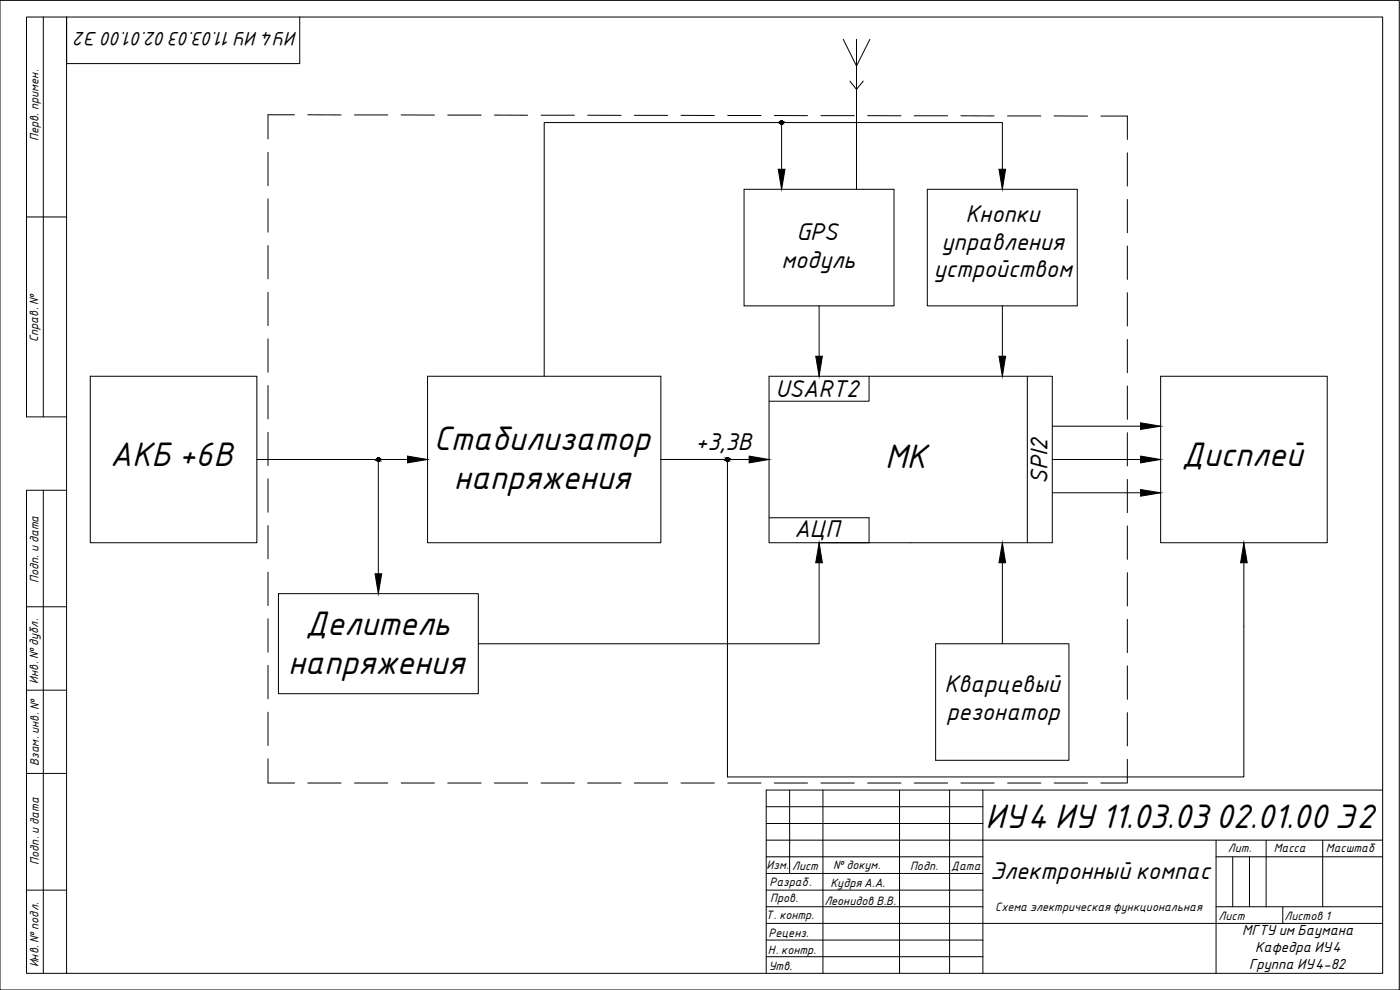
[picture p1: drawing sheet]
<svg xmlns="http://www.w3.org/2000/svg" width="420mm" height="297mm" viewBox="0 0 420 297" stroke-linecap="round" stroke-linejoin="round" font-family="sans-serif">
<!-- layer: 0 -->
<g fill="none" stroke="#000" stroke-width=".3">
<path d="M13 5.1v120M20 5.1h395v286.9h-395zM20 5.1h-12v60h12M253.1 11.8l3.9 8 4.1-8M257 11.8v45h11.3v35h-22.5M88.4 34.4h-8v7.3M92.4 34.4l10 .1M106.4 34.5h10M120.4 34.5h10M134.4 34.5h10M148.4 34.5l10 .1M162.4 34.6h10"/>
<path d="M176.4 34.6h10M190.4 34.6h10M204.4 34.6l10 .1M218.4 34.7h10M232.4 34.7h10M234.1 36.8h-70.8v76.1M234.6 37.3v13.5M235.1 36.8h65.7v14M246.4 34.7h10M255.1 24.3l1.9 2.5 2.1-2.5M260.4 34.7h10M274.4 34.7h10"/>
<path d="M288.4 34.7l10 .1M302.4 34.8h10M316.4 34.8h10M330.4 34.8h7.9v7.1M80.4 45.7v10M80.4 59.7v10M257 56.8h-33.7v35h22.5v15.1M338.3 45.8v10M338.3 59.8v10M8 65.1v60h12M80.4 73.7v10M338.3 73.8v10"/>
<path d="M80.4 87.7v10M300.8 91.8h-22.5v-35h45v35h-22.5v15.1M338.3 87.8v10M27.1 112.9h50v49.9h-50zM80.4 101.7v10M80.4 115.7v10M128.3 112.9h70v49.9h-70zM230.8 112.9h85v49.9h-85zM260.8 112.9v7.5h-30M308.3 112.9v49.9M338.3 101.8v10M338.3 115.8v10"/>
<path d="M348.3 112.9h50v49.9h-50zM77.1 137.9h45.2M80.4 129.7v10M113.5 138.4v33.8M198.3 137.9h20v95.2h155v-64.2M198.3 137.9h26.5M315.8 137.9h26.5M315.8 127.9h26.5M338.3 129.8v10M13 147.1v144.9M20 147.1h-12v35M80.4 143.7v10"/>
<path d="M80.4 157.7v10M230.8 155.3h30v7.5h-15M315.8 147.9h26.5M338.3 143.8v10M338.3 157.8v10M80.4 171.7v10M83.6 178.1h60v30h-60zM245.8 168.9v24.3h-102.2M300.8 168.9v24.3M338.3 171.8v10M20 182.1h-12v25M80.4 185.7v10"/>
<path d="M80.4 199.7v10M280.8 193.2h40v34.9h-40zM338.3 185.8v10M338.3 199.8v10M20 207.1h-12v25M80.4 213.7v10M338.3 213.8v10M20 232.1h-12v35M80.4 227.7v7.2h8M92.4 234.9h10M106.4 234.9h10M120.4 234.9h10"/>
<path d="M134.4 234.9h10M148.4 234.9h10M162.4 234.9h10M176.4 234.9h10M190.4 234.9h10M204.4 234.9h10M218.4 234.9h10M232.4 234.9h10M237 237.1v25M246.4 234.9h10M247 237.1v54.9M260.4 234.9h10"/>
<path d="M270 237.1v54.9M274.4 234.9h10M285 237.1v54.9M288.4 234.9h10M295 237.1v54.9M302.4 234.9h10M316.4 234.9h10M330.4 234.9h7.9M338.3 227.8v7M415 237.1h-185v54.9M230 257.1h65M295 252.1h120"/>
<path d="M365 257.1h50M365 252.1v39.9M380 252.1v20M397 252.1v20M20 267.1h-12v24.9h12M230 262.1h65M295 277.1h120M365 272.1h50M385 272.1v5"/>
<circle cx="234.6" cy="36.8" r=".49"/>
<circle cx="113.6" cy="137.8" r=".49"/>
<circle cx="218.3" cy="137.8" r=".49"/>
</g>
<!-- layer: 4 -->
<path d="M230 252.1h65M230 247.1h65M230 242h65M370 257.1v15M375 257.1v15M230 272.1h65M230 267.1h65M230 277.1h65M230 287h65M230 282.1h65" fill="none" stroke="#000" stroke-width=".3"/>
<path d="M0 .1h419.9v296.9h-419.9z" fill="none" stroke="#000" stroke-width=".3"/>
<path d="M90 5.1v14h-70" fill="none" stroke="#000" stroke-width=".3"/>
<path d="M20 5.1v14" fill="none" stroke="#000" stroke-width=".3"/>
<!-- layer: 0 -->
<g fill="#000" stroke="#000" stroke-width=".3">
<path d="M233.6 50.8h2l-1 6zM299.8 50.8h2l-1 6zM244.8 106.9h2l-1 6zM299.8 106.9h2l-1 6zM122.3 136.8l6 1.1-6 1zM224.8 136.8l6 1.1-6 1zM342.3 136.8l6 1.1-6 1zM342.3 126.9l6 1-6 .9zM342.3 146.9l6 1-6 1zM112.6 172.2h2l-1.1 5.9zM245.8 162.8l1 6.1h-2zM300.8 162.8l1 6.1h-2z"/>
<path d="M373.3 162.8l1 6.1h-2z"/>
<path d="M234.5 36.3h.2zM234.4 36.3h.3z"/>
<path d="M234.4 36.3l.4 .1zM234.4 36.4h.4z"/>
<path d="M234.4 37.3h.3zM234.4 37.3h.2z"/>
<path d="M234.4 36.4h.5zM234.3 36.4h.6z"/>
<path d="M234.4 37.2h.4zM234.4 37.2l.3 .1z"/>
<path d="M234.3 36.4h.6zM234.2 36.4h.7z"/>
<path d="M234.3 37.2h.6zM234.3 37.2h.5z"/>
<path d="M234.2 36.4l.8 .1zM234.2 36.4l.8 .1z"/>
<path d="M234.2 37.1h.7zM234.2 37.1l.7 .1z"/>
<path d="M234.1 36.5l.9 .1zM234.1 36.5l.9 .1z"/>
<path d="M234.1 37.1h.9zM234.1 37.1h.8z"/>
<path d="M234.1 36.6l1 .1zM234.1 36.6l1 .1z"/>
<path d="M234.1 37h.9zM234.1 37l.9 .1z"/>
<path d="M234.1 36.7l1 .1zM234.1 36.7l1 .1z"/>
<path d="M234.1 36.8l1 .1zM234.1 36.8l1 .1z"/>
<path d="M234.1 36.9h1zM234.1 36.9l.9 .1z"/>
<path d="M113.5 137.4h.2zM113.4 137.4h.3z"/>
<path d="M113.4 137.4h.4zM113.3 137.4h.5z"/>
<path d="M113.4 138.3h.3zM113.4 138.3l.2 .1z"/>
<path d="M113.3 137.4l.5 .1zM113.3 137.4l.5 .1z"/>
<path d="M113.3 138.3h.5zM113.3 138.3h.4z"/>
<path d="M113.2 137.5h.7zM113.2 137.5h.7z"/>
<path d="M113.2 138.2h.6zM113.2 138.2l.6 .1z"/>
<path d="M113.2 137.5l.8 .1zM113.2 137.5l.8 .1z"/>
<path d="M113.2 138.2h.7zM113.2 138.2h.6z"/>
<path d="M113.1 137.6l.9 .1zM113.1 137.6l.9 .1z"/>
<path d="M113.1 138.1h.9zM113.1 138.1l.8 .1z"/>
<path d="M113.1 137.7l.9 .1zM113.1 137.7l.9 .1z"/>
<path d="M113.1 138h.9zM113.1 138l.9 .1z"/>
<path d="M113.1 137.8l.9 .1zM113.1 137.8l.9 .1z"/>
<path d="M113.1 137.9l.9 .1zM113.1 137.9l.9 .1z"/>
<path d="M113.1 138h.9zM113.1 138h.9z"/>
<path d="M218.3 137.4h.1zM218.2 137.4h.2z"/>
<path d="M218.2 137.4h.3zM218.1 137.4h.4z"/>
<path d="M218.2 138.3h.2zM218.2 138.3l.2 .1z"/>
<path d="M218.1 137.4l.5 .1zM218 137.5h.6z"/>
<path d="M218.1 138.3h.4zM218.1 138.3h.3z"/>
<path d="M218 137.5h.7zM217.9 137.5h.8z"/>
<path d="M218 138.2h.6zM218 138.2l.5 .1z"/>
<path d="M217.9 137.5l.8 .1zM217.9 137.5l.8 .1z"/>
<path d="M217.9 138.2h.8zM217.9 138.2h.7z"/>
<path d="M217.9 137.6l.9 .1zM217.9 137.6l.9 .1z"/>
<path d="M217.9 138.1h.8zM217.9 138.1l.8 .1z"/>
<path d="M217.8 137.7l1 .1zM217.8 137.7l1 .1z"/>
<path d="M217.8 138h1zM217.8 138l.9 .1z"/>
<path d="M217.8 137.8l1 .1zM217.8 137.8l1 .1z"/>
<path d="M217.8 137.9l1 .1zM217.8 137.9l1 .1z"/>
<path d="M217.8 138h1zM217.8 138h1z"/>
</g>
<g font-size="9.8">
<text x="130.2" y="135.1">Стабилизатор</text>
<text x="33.1" y="139.9">АКБ +6В</text>
<text x="265.6" y="140.4">МК</text>
<text x="354.7" y="139.9">Дисплей</text>
<text x="136.2" y="146.7">напряжения</text>
<text x="91.7" y="190.6">Делитель</text>
<text x="86.4" y="202.3">напряжения</text>
<text x="295.8" y="248.3">ИУ4 ИУ11.03.03 02.01.00 Э2</text>
</g>
<g font-size="7">
<text x="289.8" y="66.6">Кнопки</text>
<text x="239" y="72.1">GPS</text>
<text x="282.6" y="74.9">управления</text>
<text x="234.5" y="80.4">модуль</text>
<text x="280.2" y="83.3">устройством</text>
<text x="232.7" y="119">USART2</text>
<text x="208.7" y="134.9">+3,3В</text>
<text x="314.4" y="145.2" transform="rotate(-90 314.4 145.2)">SPI2</text>
<text x="238.4" y="161.1">АЦП</text>
<text x="283.4" y="207.6">Кварцевый</text>
<text x="284.1" y="216">резонатор</text>
<text x="297.2" y="263.8">Электронный компас</text>
</g>
<text font-size="5.6" x="89.2" y="9.7" transform="rotate(-180 89.2 9.7)">ИУ4 ИУ11.03.03 02.01.00 Э2</text>
<g font-size="4.2">
<text x="372.8" y="280.7">МГТУ им Баумана</text>
<text x="376.7" y="285.7">Кафедра ИУ4</text>
<text x="374.9" y="290.6">Группа ИУ4-82</text>
</g>
<g font-size="3.5">
<text x="11.6" y="42.2" transform="rotate(-90 11.6 42.2)">Перв. примен.</text>
<text x="11.5" y="102.5" transform="rotate(-90 11.5 102.5)">Справ. №</text>
<text x="11.6" y="174.9" transform="rotate(-90 11.6 174.9)">Подп. и дата</text>
<text x="11.5" y="205.1" transform="rotate(-90 11.5 205.1)">Инв. №дубл.</text>
<text x="11.7" y="229.8" transform="rotate(-90 11.7 229.8)">Взам. инв. №</text>
<text x="368.5" y="255.6">Лит.</text>
<text x="382.3" y="255.6">Масса</text>
<text x="397.9" y="255.7">Масштаб</text>
<text x="11.7" y="259.4" transform="rotate(-90 11.7 259.4)">Подп. и дата</text>
<text x="230" y="260.8">Изм.</text>
<text x="237.7" y="260.9">Лист</text>
<text x="250" y="260.8">№ докум.</text>
<text x="273.1" y="261">Подп.</text>
<text x="285.5" y="261">Дата</text>
<text x="230.9" y="265.8">Разраб.</text>
<text x="249.2" y="266.2">Кудря А.А.</text>
<text x="229.8" y="275.8">Т. контр.</text>
<text x="231.1" y="270.6">Пров.</text>
<text x="247.4" y="271.5">Леонидов В.В.</text>
<text x="298.7" y="273.3">Схема электрическая функциональная</text>
<text x="230.6" y="281.2">Реценз.</text>
<text x="365.7" y="276.2">Лист</text>
<text x="385.5" y="276">Листов 1</text>
<text x="230.4" y="286.2">Н. контр.</text>
<text x="11.6" y="290.3" transform="rotate(-90 11.6 290.3)">Инв. №подл.</text>
<text x="230.7" y="291.1">Утв.</text>
</g>
</svg>
